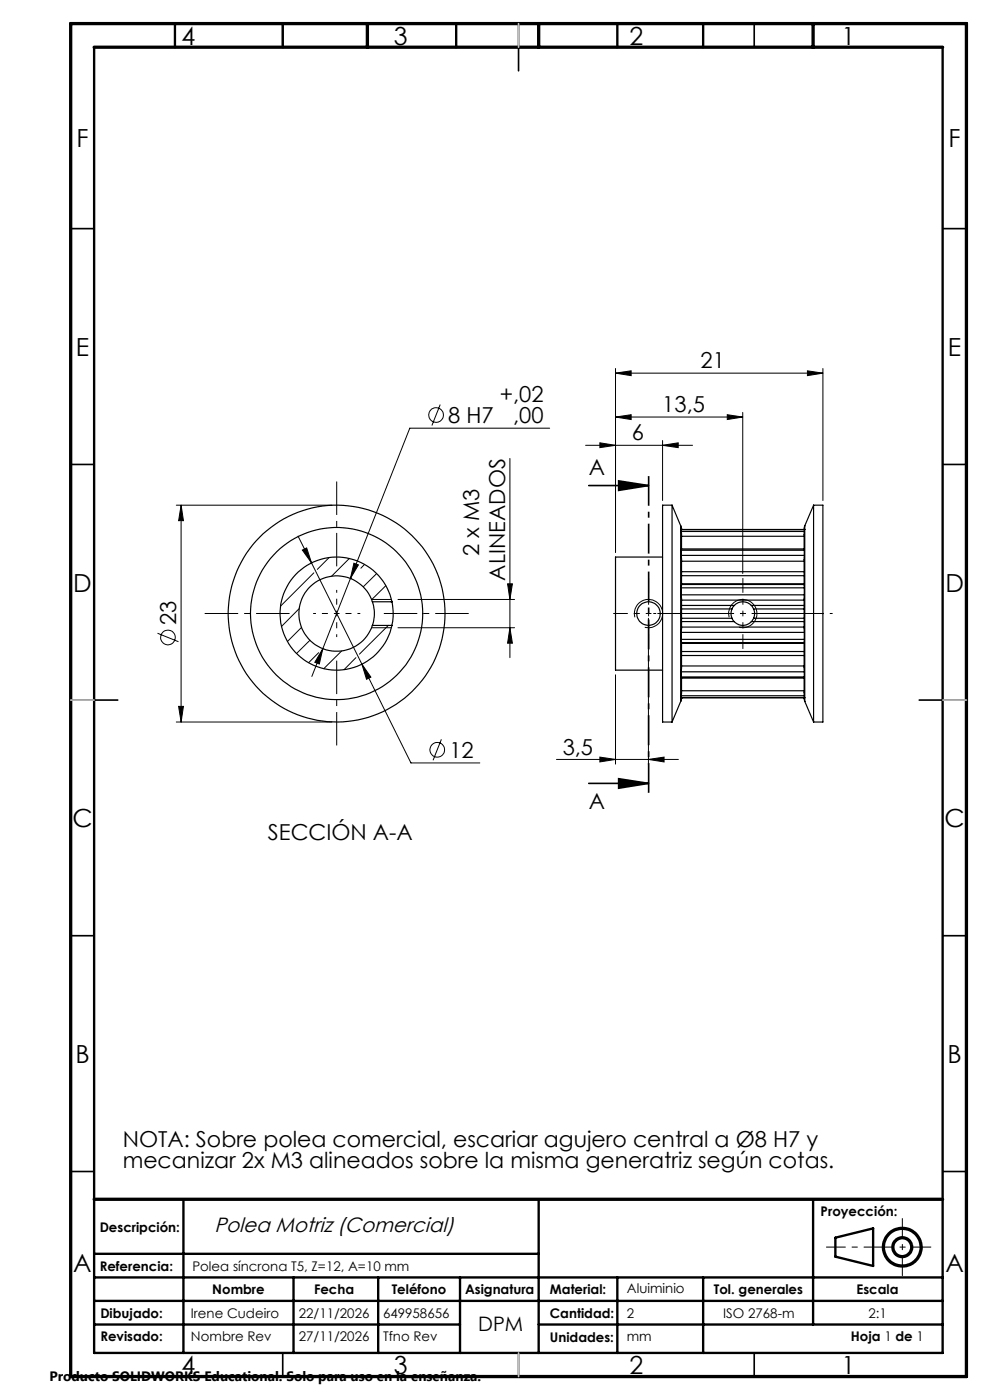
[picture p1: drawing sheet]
<svg xmlns="http://www.w3.org/2000/svg" width="210mm" height="297mm" viewBox="0 0 210 297" stroke-linecap="round" stroke-linejoin="round" font-family="sans-serif">
<g fill="none" stroke="#000" stroke-width=".25">
<path d="M140.5 118.2h-9.9v24h9.9M142.6 107.2v46M142.6 107.2h-2.1v46h2.1M142.6 107.2l1.8 4.3M144.4 111.5l.2 .8M144.4 111.5v37.3M144.5 112.4v.3M144.5 112.7l.1 3.7M144.5 116.7v1.1M144.5 117.8v6.9M144.5 112.4h26.1M144.5 117.8h26.1"/>
<path d="M144.5 116.7h26.1M144.5 112.7h26.1M144.6 112.3h.1M144.6 116.4l-.1 .3M144.6 116.4h26M144.6 119.1h26M144.6 113.8h26M170.6 116.4v.3M170.6 112.3h.1M170.6 117.8v6.9M170.6 116.7v1.1M170.6 112.7v3.7"/>
<path d="M170.6 112.4v.3M170.7 111.5l-.1 .8M170.7 111.5v37.3M172.6 107.2h2v46h-2M172.6 107.2v46M172.6 107.2l-1.9 4.3M79 127.7a7.6 7.6 0 0 1 0 5M79 127.7a8 8 0 0 0-12.3-4 8 8 0 0 0 0 12.9 8 8 0 0 0 12.3-3.9M79 132.7h4.1M79 127.7h4.1M83.1 127.7a12.8 12.8 0 0 1 0 5M83.1 127.7a12 12 0 0 0-18.4-7.5 12 12 0 0 0 0 19.9 12 12 0 0 0 18.4-7.4"/>
<path d="M144.5 124.7v1.5M144.5 126.2v8M144.5 134.2v1.4M144.5 135.6v6.9M144.5 126.2h26.1M144.5 134.2h26.1M144.5 135.6h26.1M144.5 124.7h26.1M144.6 124h26M144.6 136.3h26M144.6 127.3h26M144.6 133h26"/>
<path d="M144.6 131.9h11.2M144.6 128.4h11.2M144.6 129.2h10.7M144.6 131.2h10.7M144.6 123.9h26M144.6 136.5h26M144.6 121.3h26M144.6 139.1h26M144.6 138.2h26M144.6 122.1h26M155.3 131.2l.5 .7M155.3 129.2a2.41 2.41 0 0 0 0 2"/>
<path d="M155.8 131.9a2.43 2.43 0 0 0 3.6 0M155.8 128.4a2.51 2.51 0 0 1 3.6 0M155.8 128.4l-.5 .8M159.4 128.4l.4 .8M159.4 131.9h11.2M159.4 128.4h11.2M159.8 131.2l-.4 .7M159.8 129.2a2.41 2.41 0 0 1 0 2M159.8 129.2h10.8M159.8 131.2h10.8M170.6 135.6v6.9M170.6 134.2v1.4"/>
<path d="M170.6 126.2v8M170.6 124.7v1.5M144.4 148.8l-1.8 4.4M144.5 148h26.1M144.5 142.5v1.1M144.5 143.6l.1 .3M144.5 147.6v.4M144.5 148h.1M144.5 142.5h26.1M144.5 143.6h26.1M144.5 147.6h26.1M144.6 148l-.2 .8"/>
<path d="M144.6 143.9l-.1 3.7M144.6 148h.1M144.6 143.9h26M144.6 141.3h26M144.6 146.5h26M170.6 148l.1 .8M170.6 148h.1M170.6 143.9v3.7M170.6 147.6v.4M170.6 143.6v.3M170.6 142.5v1.1M170.7 148.8l1.9 4.4"/>
<circle cx="71.4" cy="130.2" r="23"/>
<circle cx="71.4" cy="130.2" r="18.3"/>
<circle cx="137.6" cy="130.2" r="2.49"/>
</g>
<g fill="none" stroke="#000" stroke-width=".21">
<path d="M130.6 79.2l3.3-.5v1zM130.6 78.2v39M130.6 79.2h44M171.3 78.7l3.3 .5-3.3 .5zM174.6 78.2v28M93.4 85.8l-1.8 4.5M108.2 97.3v42.2M116.6 90.8h-29.7l-12.6 31.9M124.2 94.5h22.7M127.2 93.9l3.4 .6-3.4 .5zM130.6 88.5l3.3-.5v1zM130.6 88.5h27"/>
<path d="M140.5 94.5l3.4-.6v1.1zM140.5 93.4v12.8M154.3 88l3.3 .5-3.3 .5zM157.6 87.5v34.2M37.4 107.2h33M38.4 107.2l.5 3.3h-1zM38.4 107.2v46M63.2 113.7l2.9 5.7M64.1 116.7l1-.5 1 3.2zM66.1 119.4l21.1 42.5h14.6M69.8 118.3l-2.5 2.5M74.1 118.5l-3.8 3.7"/>
<path d="M75.1 119.5l.9 .3-1.7 2.9zM77.3 119.7l-.7 .8M33.4 134.3l4.5 1.8M63.5 129.1l-3.8 3.8M64 133.1l-3 3M65.8 135.8l-2.9 2.8M66.6 121.5l-7.1 7.1M67.6 138.5l-2.1 2.1M68.4 137.6h.1M68.5 137.6l-.8 3.3-.9-.4zM68.5 137.6l-2.4 5.9M72.5 138.1l-3.8 3.7"/>
<path d="M74.3 122.7l-5.8 14.9M74.4 122.7h.1M75.5 139.5l-2.5 2.6M78.8 133.2h4.2M78.8 127.2h4.2M79.9 121.7l-2.9 2.8M81.8 124.2l-3 3M82.4 132.7l-6.2 6.1M83.1 127.5l-.2 .2M84.4 133.2h24.7M84.4 127.2h24.7M107.7 123.9h1l-.5 3.3z"/>
<path d="M108.2 133.2l.5 3.3h-1zM134.7 130.9a3 3 0 0 1 2.6-3.7 3 3 0 0 1 3.3 3.2 3 3 0 0 1-3.8 2.7M137.5 131.2v30.9M154.7 130.9a2.99 2.99 0 0 1 2.6-3.7 2.99 2.99 0 0 1 3.2 3.2 2.99 2.99 0 0 1-3.7 2.7M37.4 153.2h33M37.9 149.9h1l-.5 3.3zM76.8 140.9l1.9 2.7-.9 .5zM93.6 156.8l-1.7 4.5M130.6 143.2v18.9M118 161.1h25.9M127.2 160.6l3.4 .5-3.4 .5zM137.5 161.1l3.4-.5v1z"/>
<circle cx="92.5" cy="88.1" r="1.55"/>
<circle cx="35.6" cy="135.2" r="1.55"/>
<circle cx="92.7" cy="159.1" r="1.56"/>
</g>
<g fill="none" stroke="#000" stroke-width=".7" stroke-linecap="butt">
<circle cx="191.4" cy="264.6" r="4"/>
<circle cx="191.4" cy="264.6" r="2"/>
</g>
<path d="M197.5 264.6h-22.3" fill="none" stroke="#000" stroke-width=".21" stroke-dasharray="6.3 1.3 1.3 1.3" stroke-dashoffset="2.2" stroke-linecap="butt"/>
<path d="M191.4 258.4v12.3" fill="none" stroke="#000" stroke-width=".21" stroke-dasharray="6.3 1.3 1.3 1.3" stroke-dashoffset="2.1" stroke-linecap="butt"/>
<g fill="none" stroke="#000" stroke-width=".35">
<path d="M60 5v5M110 5v10M160 5v5M15 48.5h5M200 48.5h5M15 98.5h5M200 98.5h5M124.9 103h12.7M131.2 102l6.4 1-6.4 1zM15 148.5h10M195 148.5h10M124.9 166.2h12.7"/>
<path d="M131.2 165.2l6.4 1-6.4 1zM15 198.5h5M200 198.5h5M15 248.5h5M200 248.5h5M60 287v5M110 287v5M160 287v5"/>
</g>
<g fill="none" stroke="#000" stroke-width=".5">
<path d="M20 10v277h180v-277M37.1 5v5M60 5v5M96.8 5v5M131 5v5M149.2 5v5M38.9 254.4v32.6M114.3 254.4v32.6M172.5 254.4v26.6M20 266h94.3M20 271h180M20 276h180"/>
<path d="M62.3 271v16M80.2 271v16M97.6 271v16M131 271v16M149.2 271v16M177.2 262.6l8-2v8l-8-2zM20 281h77.6M114.3 281h85.7"/>
</g>
<path d="M15 5h190v287h-190zM20 10h180M77.9 5v5M114.3 5v5M172.5 5v5M20 254.4h180" fill="none" stroke="#000" stroke-width=".7"/>
<path d="M110 5v5M15 148.5h5M200 148.5h5M110 287v5" fill="none" stroke="#c0c0c0" stroke-width=".35"/>
<g fill="#000">
<path d="M130.6 79.2l3.3-.5v1zM171.3 78.7l3.3 .5-3.3 .5zM127.2 93.9l3.4 .6-3.4 .5zM130.6 88.5l3.3-.5v1zM140.5 94.5l3.4-.6v1.1zM154.3 88l3.3 .5-3.3 .5zM38.4 107.2l.5 3.3h-1zM64.1 116.7l1-.5 1 3.2zM131.2 102l6.4 1-6.4 1zM68.5 137.6l-.8 3.3-.9-.4zM75.1 119.5l.9 .3-1.7 2.9zM108.2 133.2l.5 3.3h-1z"/>
<path d="M107.7 123.9h1l-.5 3.3zM37.9 149.9h1l-.5 3.3zM76.8 140.9l1.9 2.7-.9 .5zM127.2 160.6l3.4 .5-3.4 .5zM137.5 161.1l3.4-.5v1zM131.2 165.2l6.4 1-6.4 1z"/>
</g>
<path d="M138.6 130.1h38" fill="none" stroke="#000" stroke-width=".21" stroke-dasharray="15.2 1.3 1.3 1.3" stroke-dashoffset="-1.9" stroke-linecap="butt"/>
<path d="M137.6 101v67.2" fill="none" stroke="#000" stroke-width=".35" stroke-dasharray="6.3 1.3 1.3 1.3" stroke-dashoffset=".1" stroke-linecap="butt"/>
<path d="M71.4 130.1v-5M71.4 130.1h-5M71.4 130.1v5M71.4 130.1h5M137.6 130.1v-5M137.6 130.1h-5M137.6 130.1v5M137.6 130.1h5M157.6 130.1v-5M157.6 130.1h-5M157.6 130.1v5M157.6 130.1h5" fill="none" stroke="#000" stroke-width=".21" stroke-dasharray="15.2 1.3 1.3 1.3" stroke-dashoffset="14.6" stroke-linecap="butt"/>
<path d="M132.6 130.1h-2.5M137.6 125.1v-2.5M137.6 135.1v2.5M142.6 130.1h2.5M152.6 130.1h-2.5M157.6 125.1v-2.5M157.6 135.1v2.5M162.6 130.1h2.5" fill="none" stroke="#000" stroke-width=".21" stroke-dasharray="15.2 1.3 1.3 1.3" stroke-linecap="butt"/>
<path d="M61.4 130.1h-18M71.4 120.1v-18M81.4 130.1h18M71.4 140.1v18" fill="none" stroke="#000" stroke-width=".21" stroke-dasharray="15.2 1.3 1.3 1.3" stroke-dashoffset="8.1" stroke-linecap="butt"/>
<g font-size="5.3">
<text x="38.5" y="9.5">4</text>
<text x="83.5" y="9.5">3</text>
<text x="133.5" y="9.5">2</text>
<text x="178.5" y="9.5">1</text>
<text x="16.2" y="31.3">F</text>
<text x="201.2" y="31.3">F</text>
<text x="16.1" y="75.5">E</text>
<text x="201.1" y="75.5">E</text>
<text x="15.5" y="125.5">D</text>
<text x="200.5" y="125.5">D</text>
<text x="15.4" y="175.5">C</text>
<text x="200.4" y="175.5">C</text>
<text x="16" y="225.5">B</text>
<text x="201" y="225.5">B</text>
<text x="15.5" y="269.8">A</text>
<text x="200.5" y="269.8">A</text>
<text x="38.5" y="291.5">4</text>
<text x="83.5" y="291.5">3</text>
<text x="133.5" y="291.5">2</text>
<text x="178.5" y="291.5">1</text>
</g>
<g font-size="4.7">
<text x="148.6" y="78.1">21</text>
<text x="95.1" y="89.7">8 H7</text>
<text x="106" y="85.3">+,02</text>
<text x="108.9" y="89.8">,00</text>
<text x="140.5" y="87.5">13,5</text>
<text x="134" y="93.4">6</text>
<text x="124.9" y="100.8">A</text>
<text x="101.6" y="118" transform="rotate(-90 101.6 118)">2 x M3</text>
<text x="107.2" y="123.2" transform="rotate(-90 107.2 123.2)">ALINEADOS</text>
<text x="37.4" y="132.6" transform="rotate(-90 37.4 132.6)">23</text>
<text x="95.3" y="160.8">12</text>
<text x="119.4" y="160.1">3,5</text>
<text x="124.9" y="171.6">A</text>
<text x="56.8" y="178.1">SECCIÓN A-A</text>
<text x="26" y="243.3">NOTA: Sobre polea comercial, escariar agujero central a Ø8 H7 y</text>
<text x="26" y="247.8">mecanizar 2x M3 alineados sobre la misma generatriz según cotas.</text>
</g>
<text font-size="4.4" x="45.5" y="261.3">Polea Motriz (Comercial)</text>
<text font-size="4.2" x="101.4" y="282.3">DPM</text>
<text font-size="2.9" x="10.5" y="292.9">Producto SOLIDWORKS Educational. Solo para uso en la enseñanza.</text>
<g font-size="2.8">
<text x="21.1" y="261.3">Descripción:</text>
<text x="174.1" y="258">Proyección:</text>
<text x="21.1" y="269.7">Referencia:</text>
<text x="40.8" y="269.7">Polea síncrona T5, Z=12, A=10 mm</text>
<text x="45" y="274.5">Nombre</text>
<text x="66.6" y="274.5">Fecha</text>
<text x="83.1" y="274.5">Teléfono</text>
<text x="98.6" y="274.5">Asignatura</text>
<text x="116.7" y="274.5">Material:</text>
<text x="133" y="274.4">Aluiminio</text>
<text x="151.4" y="274.5">Tol. generales</text>
<text x="181.7" y="274.5">Escala</text>
<text x="21.3" y="279.7">Dibujado:</text>
<text x="40.5" y="279.7">Irene Cudeiro</text>
<text x="63.4" y="279.7">22/11/2026</text>
<text x="81.3" y="279.7">649958656</text>
<text x="116.7" y="279.7">Cantidad:</text>
<text x="133" y="279.6">2</text>
<text x="153.4" y="279.7">ISO 2768-m</text>
<text x="184.2" y="279.7">2:1</text>
<text x="21.3" y="284.6">Revisado:</text>
<text x="40.5" y="284.6">Nombre Rev</text>
<text x="63.4" y="284.6">27/11/2026</text>
<text x="81.3" y="284.6">Tfno Rev</text>
<text x="116.7" y="284.6">Unidades:</text>
<text x="133" y="284.5">mm</text>
<text x="180.5" y="284.5">Hoja 1 de 1</text>
</g>
</svg>
